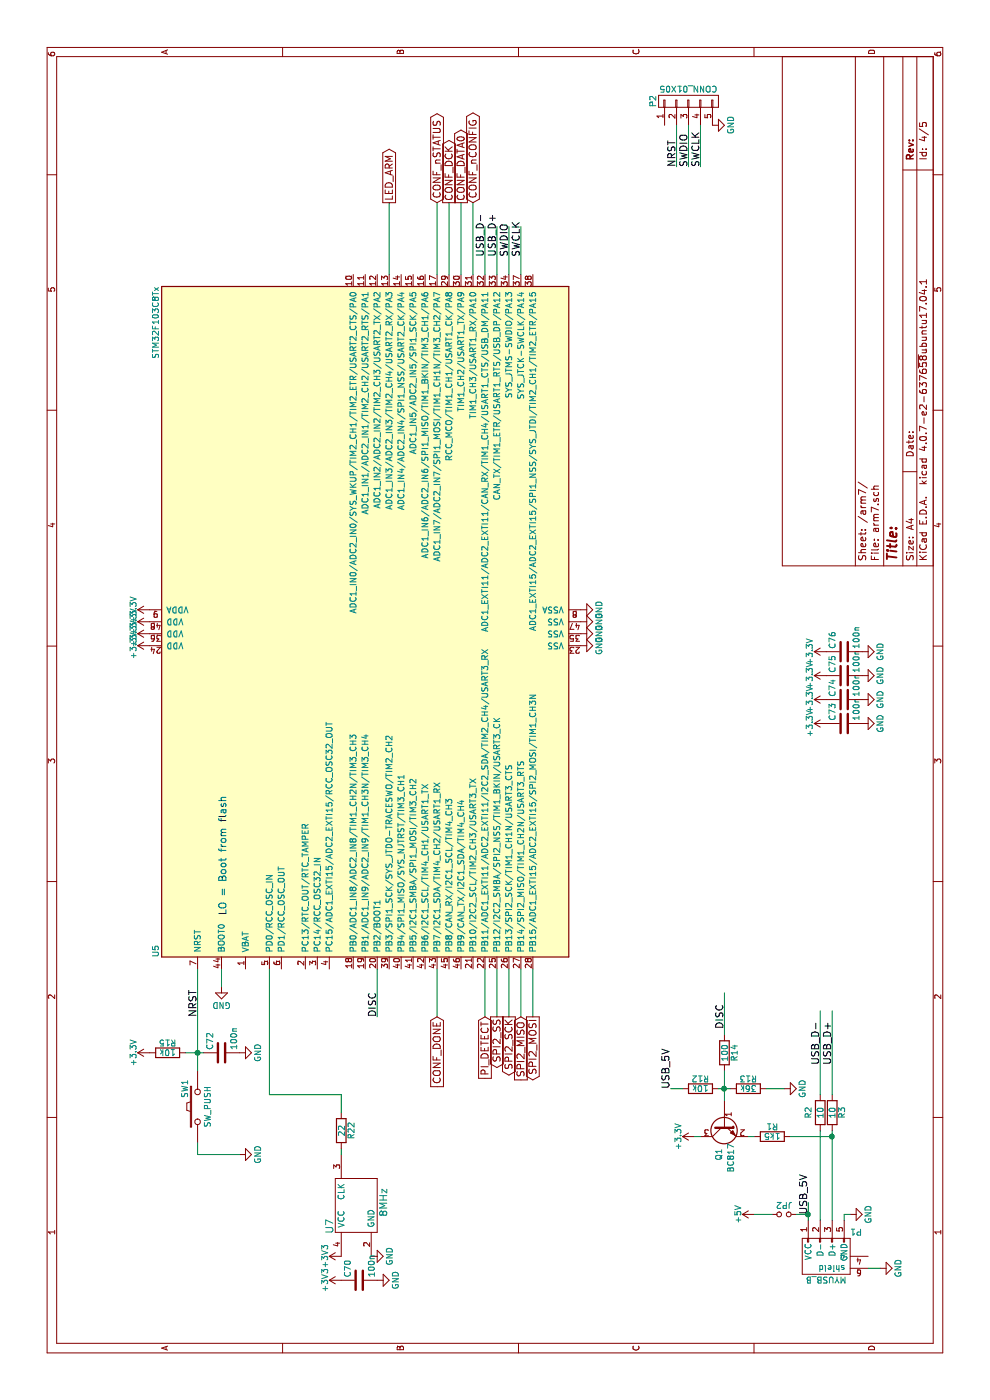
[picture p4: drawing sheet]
EESchema Schematic File Version 2
LIBS:power
LIBS:device
LIBS:switches
LIBS:relays
LIBS:motors
LIBS:transistors
LIBS:conn
LIBS:linear
LIBS:regul
LIBS:74xx
LIBS:cmos4000
LIBS:adc-dac
LIBS:memory
LIBS:xilinx
LIBS:microcontrollers
LIBS:dsp
LIBS:microchip
LIBS:analog_switches
LIBS:motorola
LIBS:texas
LIBS:intel
LIBS:audio
LIBS:interface
LIBS:digital-audio
LIBS:philips
LIBS:display
LIBS:cypress
LIBS:siliconi
LIBS:opto
LIBS:atmel
LIBS:contrib
LIBS:valves
LIBS:mylib
LIBS:stm32
LIBS:clockmicro-cache
LIBS:clock-cache
LIBS:pearldiver-cache
EELAYER 25 0
EELAYER END
$Descr A4 11693 8268
encoding utf-8
Sheet 4 5
Title ""
Date ""
Rev ""
Comp ""
Comment1 ""
Comment2 ""
Comment3 ""
Comment4 ""
$EndDescr
$Comp
L STM32F103C8Tx U5
U 1 1
P 6500 3050
F 0 "U5" H 3700 4775 50  0000 L BNN
F 1 "STM32F103C8Tx" H 9300 4775 50  0000 R BNN
F 2 "Housings_QFP:LQFP-48_7x7mm_Pitch0.5mm" H 9300 4725 50  0001 R TNN
F 3 "" H 6500 3050 50  0001 C CNN
F 4 "STM32 F103C8T6" H 6500 3050 60  0001 C CNN "OrderNr"
F 5 "-" H 6500 3050 60  0001 C CNN "Distributor"
	1    6500 3050
	1    0    0    -1  
$EndComp
$Comp
L GND #PWR0174
U 1 1
P 6300 4850
F 0 "#PWR0174" H 6300 4600 50  0001 C CNN
F 1 "GND" H 6300 4700 50  0000 C CNN
F 2 "" H 6300 4850 50  0000 C CNN
F 3 "" H 6300 4850 50  0000 C CNN
	1    6300 4850
	1    0    0    -1  
$EndComp
$Comp
L GND #PWR0175
U 1 1
P 6400 4850
F 0 "#PWR0175" H 6400 4600 50  0001 C CNN
F 1 "GND" H 6400 4700 50  0000 C CNN
F 2 "" H 6400 4850 50  0000 C CNN
F 3 "" H 6400 4850 50  0000 C CNN
	1    6400 4850
	1    0    0    -1  
$EndComp
$Comp
L GND #PWR0176
U 1 1
P 6500 4850
F 0 "#PWR0176" H 6500 4600 50  0001 C CNN
F 1 "GND" H 6500 4700 50  0000 C CNN
F 2 "" H 6500 4850 50  0000 C CNN
F 3 "" H 6500 4850 50  0000 C CNN
	1    6500 4850
	1    0    0    -1  
$EndComp
Text Label 9550 4250 0    60   ~ 0
SWDIO
Text Label 9550 4350 0    60   ~ 0
SWCLK
Text Label 3200 1650 0    60   ~ 0
NRST
$Comp
L GND #PWR0177
U 1 1
P 3450 1850
F 0 "#PWR0177" H 3450 1600 50  0001 C CNN
F 1 "GND" H 3450 1700 50  0000 C CNN
F 2 "" H 3450 1850 50  0000 C CNN
F 3 "" H 3450 1850 50  0000 C CNN
	1    3450 1850
	0    1    1    0   
$EndComp
Text Notes 4050 1900 0    60   ~ 0
LO = Boot from flash
$Comp
L Jumper_NO_Small JP2
U 1 1
P 1550 6550
F 0 "JP2" H 1550 6630 50  0000 C CNN
F 1 "Jumper_NO_Small" H 1560 6490 50  0001 C CNN
F 2 "myfootprints:SOLDERJMP" H 1550 6550 50  0001 C CNN
F 3 "" H 1550 6550 50  0000 C CNN
F 4 "NA" H 1550 6550 60  0001 C CNN "OrderNr"
F 5 "-" H 1550 6550 60  0001 C CNN "Distributor"
	1    1550 6550
	0    1    1    0   
$EndComp
$Comp
L Q_NPN_BEC Q1
U 1 1
P 2300 6050
F 0 "Q1" H 2600 6100 50  0000 R CNN
F 1 "BC817" H 2700 6000 50  0000 R CNN
F 2 "TO_SOT_Packages_SMD:SOT-23" H 2500 6150 50  0001 C CNN
F 3 "" H 2300 6050 50  0000 C CNN
F 4 "BC 817-40 SMD" H 2300 6050 60  0001 C CNN "OrderNr"
F 5 "-" H 2300 6050 60  0001 C CNN "Distributor"
	1    2300 6050
	-1   0    0    -1  
$EndComp
$Comp
L R R12
U 1 1
P 2600 5850
F 0 "R12" V 2680 5850 50  0000 C CNN
F 1 "10k" V 2600 5850 50  0000 C CNN
F 2 "Resistors_SMD:R_0805" V 2530 5850 50  0001 C CNN
F 3 "" H 2600 5850 50  0000 C CNN
	1    2600 5850
	1    0    0    -1  
$EndComp
$Comp
L R R13
U 1 1
P 2600 6250
F 0 "R13" V 2680 6250 50  0000 C CNN
F 1 "36k" V 2600 6250 50  0000 C CNN
F 2 "Resistors_SMD:R_0805" V 2530 6250 50  0001 C CNN
F 3 "" H 2600 6250 50  0000 C CNN
	1    2600 6250
	1    0    0    -1  
$EndComp
$Comp
L R R1
U 1 1
P 2200 6450
F 0 "R1" V 2280 6450 50  0000 C CNN
F 1 "1k5" V 2200 6450 50  0000 C CNN
F 2 "Resistors_SMD:R_0805" V 2130 6450 50  0001 C CNN
F 3 "" H 2200 6450 50  0000 C CNN
	1    2200 6450
	1    0    0    1   
$EndComp
$Comp
L R R14
U 1 1
P 2900 6050
F 0 "R14" V 2980 6050 50  0000 C CNN
F 1 "100" V 2900 6050 50  0000 C CNN
F 2 "Resistors_SMD:R_0805" V 2830 6050 50  0001 C CNN
F 3 "" H 2900 6050 50  0000 C CNN
	1    2900 6050
	0    1    1    0   
$EndComp
Text Label 1550 6750 0    60   ~ 0
USB_5V
$Comp
L GND #PWR0178
U 1 1
P 2600 6550
F 0 "#PWR0178" H 2600 6300 50  0001 C CNN
F 1 "GND" H 2600 6400 50  0000 C CNN
F 2 "" H 2600 6550 50  0000 C CNN
F 3 "" H 2600 6550 50  0000 C CNN
	1    2600 6550
	1    0    0    -1  
$EndComp
$Comp
L R R2
U 1 1
P 2400 6850
F 0 "R2" V 2300 6850 50  0000 C CNN
F 1 "10" V 2400 6850 50  0000 C CNN
F 2 "Resistors_SMD:R_0805" V 2330 6850 50  0001 C CNN
F 3 "" H 2400 6850 50  0000 C CNN
	1    2400 6850
	0    1    1    0   
$EndComp
$Comp
L R R3
U 1 1
P 2400 6950
F 0 "R3" V 2480 6950 50  0000 C CNN
F 1 "10" V 2400 6950 50  0000 C CNN
F 2 "Resistors_SMD:R_0805" V 2330 6950 50  0001 C CNN
F 3 "" H 2400 6950 50  0000 C CNN
	1    2400 6950
	0    1    1    0   
$EndComp
$Comp
L GND #PWR0179
U 1 1
P 1550 7100
F 0 "#PWR0179" H 1550 6850 50  0001 C CNN
F 1 "GND" H 1550 6950 50  0000 C CNN
F 2 "" H 1550 7100 50  0000 C CNN
F 3 "" H 1550 7100 50  0000 C CNN
	1    1550 7100
	1    0    0    -1  
$EndComp
$Comp
L GND #PWR0180
U 1 1
P 1100 7350
F 0 "#PWR0180" H 1100 7100 50  0001 C CNN
F 1 "GND" H 1100 7200 50  0000 C CNN
F 2 "" H 1100 7350 50  0000 C CNN
F 3 "" H 1100 7350 50  0000 C CNN
	1    1100 7350
	1    0    0    -1  
$EndComp
Text Label 2600 5600 0    60   ~ 0
USB_5V
Text Label 2800 6850 0    60   ~ 0
USB_D-
Text Label 2800 6950 0    60   ~ 0
USB_D+
Text Label 9550 4050 0    60   ~ 0
USB_D-
Text Label 9550 4150 0    60   ~ 0
USB_D+
Text Label 3200 3150 0    60   ~ 0
DISC
$Comp
L C C73
U 1 1
P 5650 7050
F 0 "C73" H 5675 7150 50  0000 L CNN
F 1 "100n" H 5675 6950 50  0000 L CNN
F 2 "Capacitors_SMD:C_0805" H 5688 6900 50  0001 C CNN
F 3 "" H 5650 7050 50  0000 C CNN
	1    5650 7050
	1    0    0    -1  
$EndComp
$Comp
L C C74
U 1 1
P 5850 7050
F 0 "C74" H 5875 7150 50  0000 L CNN
F 1 "100n" H 5875 6950 50  0000 L CNN
F 2 "Capacitors_SMD:C_0805" H 5888 6900 50  0001 C CNN
F 3 "" H 5850 7050 50  0000 C CNN
	1    5850 7050
	1    0    0    -1  
$EndComp
$Comp
L C C75
U 1 1
P 6050 7050
F 0 "C75" H 6075 7150 50  0000 L CNN
F 1 "100n" H 6075 6950 50  0000 L CNN
F 2 "Capacitors_SMD:C_0805" H 6088 6900 50  0001 C CNN
F 3 "" H 6050 7050 50  0000 C CNN
	1    6050 7050
	1    0    0    -1  
$EndComp
$Comp
L C C76
U 1 1
P 6250 7050
F 0 "C76" H 6275 7150 50  0000 L CNN
F 1 "100n" H 6275 6950 50  0000 L CNN
F 2 "Capacitors_SMD:C_0805" H 6288 6900 50  0001 C CNN
F 3 "" H 6250 7050 50  0000 C CNN
	1    6250 7050
	1    0    0    -1  
$EndComp
$Comp
L GND #PWR0181
U 1 1
P 5650 7200
F 0 "#PWR0181" H 5650 6950 50  0001 C CNN
F 1 "GND" H 5650 7050 50  0000 C CNN
F 2 "" H 5650 7200 50  0000 C CNN
F 3 "" H 5650 7200 50  0000 C CNN
	1    5650 7200
	1    0    0    -1  
$EndComp
$Comp
L GND #PWR0182
U 1 1
P 5850 7200
F 0 "#PWR0182" H 5850 6950 50  0001 C CNN
F 1 "GND" H 5850 7050 50  0000 C CNN
F 2 "" H 5850 7200 50  0000 C CNN
F 3 "" H 5850 7200 50  0000 C CNN
	1    5850 7200
	1    0    0    -1  
$EndComp
$Comp
L GND #PWR0183
U 1 1
P 6050 7200
F 0 "#PWR0183" H 6050 6950 50  0001 C CNN
F 1 "GND" H 6050 7050 50  0000 C CNN
F 2 "" H 6050 7200 50  0000 C CNN
F 3 "" H 6050 7200 50  0000 C CNN
	1    6050 7200
	1    0    0    -1  
$EndComp
$Comp
L GND #PWR0184
U 1 1
P 6250 7200
F 0 "#PWR0184" H 6250 6950 50  0001 C CNN
F 1 "GND" H 6250 7050 50  0000 C CNN
F 2 "" H 6250 7200 50  0000 C CNN
F 3 "" H 6250 7200 50  0000 C CNN
	1    6250 7200
	1    0    0    -1  
$EndComp
$Comp
L +3.3V #PWR0185
U 1 1
P 5650 6900
F 0 "#PWR0185" H 5650 6750 50  0001 C CNN
F 1 "+3.3V" H 5650 7040 50  0000 C CNN
F 2 "" H 5650 6900 50  0000 C CNN
F 3 "" H 5650 6900 50  0000 C CNN
	1    5650 6900
	1    0    0    -1  
$EndComp
$Comp
L +3.3V #PWR0186
U 1 1
P 5850 6900
F 0 "#PWR0186" H 5850 6750 50  0001 C CNN
F 1 "+3.3V" H 5850 7040 50  0000 C CNN
F 2 "" H 5850 6900 50  0000 C CNN
F 3 "" H 5850 6900 50  0000 C CNN
	1    5850 6900
	1    0    0    -1  
$EndComp
$Comp
L +3.3V #PWR0187
U 1 1
P 6050 6900
F 0 "#PWR0187" H 6050 6750 50  0001 C CNN
F 1 "+3.3V" H 6050 7040 50  0000 C CNN
F 2 "" H 6050 6900 50  0000 C CNN
F 3 "" H 6050 6900 50  0000 C CNN
	1    6050 6900
	1    0    0    -1  
$EndComp
$Comp
L +3.3V #PWR0188
U 1 1
P 6250 6900
F 0 "#PWR0188" H 6250 6750 50  0001 C CNN
F 1 "+3.3V" H 6250 7040 50  0000 C CNN
F 2 "" H 6250 6900 50  0000 C CNN
F 3 "" H 6250 6900 50  0000 C CNN
	1    6250 6900
	1    0    0    -1  
$EndComp
$Comp
L +3.3V #PWR0189
U 1 1
P 6300 1250
F 0 "#PWR0189" H 6300 1100 50  0001 C CNN
F 1 "+3.3V" H 6300 1390 50  0000 C CNN
F 2 "" H 6300 1250 50  0000 C CNN
F 3 "" H 6300 1250 50  0000 C CNN
	1    6300 1250
	1    0    0    -1  
$EndComp
$Comp
L +3.3V #PWR0190
U 1 1
P 6400 1250
F 0 "#PWR0190" H 6400 1100 50  0001 C CNN
F 1 "+3.3V" H 6400 1390 50  0000 C CNN
F 2 "" H 6400 1250 50  0000 C CNN
F 3 "" H 6400 1250 50  0000 C CNN
	1    6400 1250
	1    0    0    -1  
$EndComp
$Comp
L +3.3V #PWR0191
U 1 1
P 6500 1250
F 0 "#PWR0191" H 6500 1100 50  0001 C CNN
F 1 "+3.3V" H 6500 1390 50  0000 C CNN
F 2 "" H 6500 1250 50  0000 C CNN
F 3 "" H 6500 1250 50  0000 C CNN
	1    6500 1250
	1    0    0    -1  
$EndComp
$Comp
L +3.3V #PWR0192
U 1 1
P 6600 1250
F 0 "#PWR0192" H 6600 1100 50  0001 C CNN
F 1 "+3.3V" H 6600 1390 50  0000 C CNN
F 2 "" H 6600 1250 50  0000 C CNN
F 3 "" H 6600 1250 50  0000 C CNN
	1    6600 1250
	1    0    0    -1  
$EndComp
$Comp
L +3.3V #PWR0193
U 1 1
P 2200 5800
F 0 "#PWR0193" H 2200 5650 50  0001 C CNN
F 1 "+3.3V" H 2200 5940 50  0000 C CNN
F 2 "" H 2200 5800 50  0000 C CNN
F 3 "" H 2200 5800 50  0000 C CNN
	1    2200 5800
	1    0    0    -1  
$EndComp
Text Label 3100 6050 0    60   ~ 0
DISC
$Comp
L GND #PWR0194
U 1 1
P 6600 4850
F 0 "#PWR0194" H 6600 4600 50  0001 C CNN
F 1 "GND" H 6600 4700 50  0000 C CNN
F 2 "" H 6600 4850 50  0000 C CNN
F 3 "" H 6600 4850 50  0000 C CNN
	1    6600 4850
	1    0    0    -1  
$EndComp
$Comp
L MYUSB_B P1
U 1 1
P 1200 6950
F 0 "P1" H 1400 6750 50  0000 C CNN
F 1 "MYUSB_B" H 1150 7150 50  0000 C CNN
F 2 "myfootprints:MICROUSBB" V 1150 6850 50  0001 C CNN
F 3 "" V 1150 6850 50  0000 C CNN
F 4 "2293753" H 1200 6950 60  0001 C CNN "OrderNr"
F 5 "F" H 1200 6950 60  0001 C CNN "Distributor"
	1    1200 6950
	0    -1   1    0   
$EndComp
$Comp
L CONN_01X05 P2
U 1 1
P 10850 5750
F 0 "P2" H 10850 6050 50  0000 C CNN
F 1 "CONN_01X05" V 10950 5750 50  0000 C CNN
F 2 "Pin_Headers:Pin_Header_Straight_1x05_Pitch1.27mm" H 10850 5750 50  0001 C CNN
F 3 "" H 10850 5750 50  0000 C CNN
F 4 "SL 1X10G 1,27" H 10850 5750 60  0001 C CNN "OrderNr"
F 5 "-" H 10850 5750 60  0001 C CNN "Distributor"
	1    10850 5750
	1    0    0    -1  
$EndComp
Text Label 10300 5650 0    60   ~ 0
NRST
$Comp
L GND #PWR0195
U 1 1
P 10650 5950
F 0 "#PWR0195" H 10650 5700 50  0001 C CNN
F 1 "GND" H 10650 5800 50  0000 C CNN
F 2 "" H 10650 5950 50  0000 C CNN
F 3 "" H 10650 5950 50  0000 C CNN
	1    10650 5950
	1    0    0    -1  
$EndComp
$Comp
L R R15
U 1 1
P 2900 1400
F 0 "R15" V 2980 1400 50  0000 C CNN
F 1 "10k" V 2900 1400 50  0000 C CNN
F 2 "Resistors_SMD:R_0805" V 2830 1400 50  0001 C CNN
F 3 "" H 2900 1400 50  0000 C CNN
	1    2900 1400
	1    0    0    -1  
$EndComp
$Comp
L C C72
U 1 1
P 2900 1850
F 0 "C72" H 2925 1950 50  0000 L CNN
F 1 "100n" H 2925 1750 50  0000 L CNN
F 2 "Capacitors_SMD:C_0805" H 2938 1700 50  0001 C CNN
F 3 "" H 2900 1850 50  0000 C CNN
	1    2900 1850
	1    0    0    -1  
$EndComp
$Comp
L GND #PWR0196
U 1 1
P 2900 2000
F 0 "#PWR0196" H 2900 1750 50  0001 C CNN
F 1 "GND" H 2900 1850 50  0000 C CNN
F 2 "" H 2900 2000 50  0000 C CNN
F 3 "" H 2900 2000 50  0000 C CNN
	1    2900 2000
	1    0    0    -1  
$EndComp
$Comp
L +3.3V #PWR0197
U 1 1
P 2900 1250
F 0 "#PWR0197" H 2900 1100 50  0001 C CNN
F 1 "+3.3V" H 2900 1390 50  0000 C CNN
F 2 "" H 2900 1250 50  0000 C CNN
F 3 "" H 2900 1250 50  0000 C CNN
	1    2900 1250
	1    0    0    -1  
$EndComp
$Comp
L SW_PUSH SW1
U 1 1
P 2450 1650
F 0 "SW1" H 2600 1760 50  0000 C CNN
F 1 "SW_PUSH" H 2450 1570 50  0000 C CNN
F 2 "myfootprints:KURZHUB_SMD" H 2450 1650 50  0001 C CNN
F 3 "" H 2450 1650 50  0000 C CNN
F 4 "TASTER 9313" H 2450 1650 60  0001 C CNN "OrderNr"
F 5 "-" H 2450 1650 60  0001 C CNN "Distributor"
	1    2450 1650
	1    0    0    -1  
$EndComp
$Comp
L GND #PWR0198
U 1 1
P 2050 2000
F 0 "#PWR0198" H 2050 1750 50  0001 C CNN
F 1 "GND" H 2050 1850 50  0000 C CNN
F 2 "" H 2050 2000 50  0000 C CNN
F 3 "" H 2050 2000 50  0000 C CNN
	1    2050 2000
	1    0    0    -1  
$EndComp
$Comp
L +5V #PWR0199
U 1 1
P 1550 6300
F 0 "#PWR0199" H 1550 6150 50  0001 C CNN
F 1 "+5V" H 1550 6440 50  0000 C CNN
F 2 "" H 1550 6300 50  0000 C CNN
F 3 "" H 1550 6300 50  0000 C CNN
	1    1550 6300
	1    0    0    -1  
$EndComp
Wire Wire Line
	2050 1650 2150 1650
Wire Wire Line
	2050 2000 2050 1650
Connection ~ 2900 1650
Wire Wire Line
	2900 1550 2900 1700
Wire Wire Line
	10650 5650 10300 5650
Wire Wire Line
	3050 6050 3400 6050
Wire Wire Line
	3600 3150 3200 3150
Wire Wire Line
	9400 4150 9800 4150
Wire Wire Line
	9400 4050 9800 4050
Wire Wire Line
	2600 5700 2600 5600
Wire Wire Line
	1550 7050 1550 7100
Wire Wire Line
	1500 7050 1550 7050
Wire Wire Line
	1100 7350 1100 7250
Wire Wire Line
	2550 6850 3250 6850
Wire Wire Line
	2550 6950 3250 6950
Wire Wire Line
	1500 6950 2250 6950
Wire Wire Line
	1500 6850 2250 6850
Wire Wire Line
	2200 6250 2200 6300
Connection ~ 1550 6750
Wire Wire Line
	2500 6050 2750 6050
Wire Wire Line
	1550 6650 1550 6750
Wire Wire Line
	2200 5800 2200 5850
Wire Wire Line
	2600 6400 2600 6550
Connection ~ 2600 6050
Wire Wire Line
	2600 6000 2600 6100
Wire Wire Line
	1500 6750 1650 6750
Wire Wire Line
	1550 6300 1550 6450
Wire Wire Line
	3450 1850 3600 1850
Wire Wire Line
	2750 1650 3600 1650
Wire Wire Line
	10300 5850 10650 5850
Wire Wire Line
	10300 5750 10650 5750
Wire Wire Line
	2200 6600 2200 6950
Connection ~ 2200 6950
Wire Wire Line
	2550 2850 2550 2250
Wire Wire Line
	2550 2250 3600 2250
Wire Wire Line
	3600 4450 3200 4450
Wire Wire Line
	3600 4350 3200 4350
Wire Wire Line
	3600 4250 3200 4250
Wire Wire Line
	3600 4150 3200 4150
Wire Wire Line
	9400 3950 10000 3950
Wire Wire Line
	9400 3850 10000 3850
Wire Wire Line
	9400 3750 10000 3750
Wire Wire Line
	9400 3650 10000 3650
Wire Wire Line
	3600 3650 3200 3650
Wire Wire Line
	3600 4050 3200 4050
$Comp
L OSCILLATOR U7
U 1 1
P 1650 2950
F 0 "U7" H 1450 3150 60  0000 C CNN
F 1 "8MHz" H 1650 2700 60  0000 C CNN
F 2 "Oscillators:Oscillator_SMD_EuroQuartz_XO32-4pin_3.2x2.5mm_HandSoldering" H 1200 2800 60  0001 C CNN
F 3 "" H 1200 2800 60  0001 C CNN
F 4 "XO32 8,00000" H 1650 2950 60  0001 C CNN "OrderNr"
F 5 "-" H 1650 2950 60  0001 C CNN "Distributor"
	1    1650 2950
	1    0    0    -1  
$EndComp
Wire Wire Line
	2050 2850 2100 2850
$Comp
L R R22
U 1 1
P 2250 2850
F 0 "R22" V 2330 2850 50  0000 C CNN
F 1 "22" V 2250 2850 50  0000 C CNN
F 2 "Capacitors_SMD:C_0805" V 2180 2850 50  0001 C CNN
F 3 "" H 2250 2850 50  0001 C CNN
	1    2250 2850
	0    1    1    0   
$EndComp
Wire Wire Line
	2400 2850 2550 2850
$Comp
L +3V3 #PWR0200
U 1 1
P 1200 2850
F 0 "#PWR0200" H 1200 2700 50  0001 C CNN
F 1 "+3V3" H 1200 2990 50  0000 C CNN
F 2 "" H 1200 2850 50  0001 C CNN
F 3 "" H 1200 2850 50  0001 C CNN
	1    1200 2850
	1    0    0    -1  
$EndComp
$Comp
L GND #PWR0201
U 1 1
P 1200 3100
F 0 "#PWR0201" H 1200 2850 50  0001 C CNN
F 1 "GND" H 1200 2950 50  0000 C CNN
F 2 "" H 1200 3100 50  0001 C CNN
F 3 "" H 1200 3100 50  0001 C CNN
	1    1200 3100
	1    0    0    -1  
$EndComp
$Comp
L C C70
U 1 1
P 1000 3000
F 0 "C70" H 1025 3100 50  0000 L CNN
F 1 "100n" H 1025 2900 50  0000 L CNN
F 2 "Capacitors_SMD:C_0805" H 1038 2850 50  0001 C CNN
F 3 "" H 1000 3000 50  0001 C CNN
	1    1000 3000
	1    0    0    -1  
$EndComp
$Comp
L +3V3 #PWR0202
U 1 1
P 1000 2850
F 0 "#PWR0202" H 1000 2700 50  0001 C CNN
F 1 "+3V3" H 1000 2990 50  0000 C CNN
F 2 "" H 1000 2850 50  0001 C CNN
F 3 "" H 1000 2850 50  0001 C CNN
	1    1000 2850
	1    0    0    -1  
$EndComp
$Comp
L GND #PWR0203
U 1 1
P 1000 3150
F 0 "#PWR0203" H 1000 2900 50  0001 C CNN
F 1 "GND" H 1000 3000 50  0000 C CNN
F 2 "" H 1000 3150 50  0001 C CNN
F 3 "" H 1000 3150 50  0001 C CNN
	1    1000 3150
	1    0    0    -1  
$EndComp
Wire Wire Line
	9400 3250 10000 3250
Text GLabel 10000 3250 2    60   Output ~ 0
LED_ARM
Text GLabel 10000 3650 2    60   BiDi ~ 0
CONF_nSTATUS
Text GLabel 10000 3750 2    60   Output ~ 0
CONF_DCK
Text GLabel 10000 3850 2    60   Output ~ 0
CONF_DATA0
Text GLabel 10000 3950 2    60   BiDi ~ 0
CONF_nCONFIG
Text GLabel 3200 3650 0    60   Input ~ 0
CONF_DONE
Text GLabel 3200 4050 0    60   Input ~ 0
PI_DETECT
Text GLabel 3200 4150 0    60   Output ~ 0
SPI2_SS
Text GLabel 3200 4250 0    60   Output ~ 0
SPI2_SCK
Text GLabel 3200 4350 0    60   Input ~ 0
SPI2_MISO
Text GLabel 3200 4450 0    60   Output ~ 0
SPI2_MOSI
Wire Wire Line
	9400 4250 9800 4250
Wire Wire Line
	9400 4350 9800 4350
Text Label 10300 5750 0    60   ~ 0
SWDIO
Text Label 10300 5850 0    60   ~ 0
SWCLK
$EndSCHEMATC
